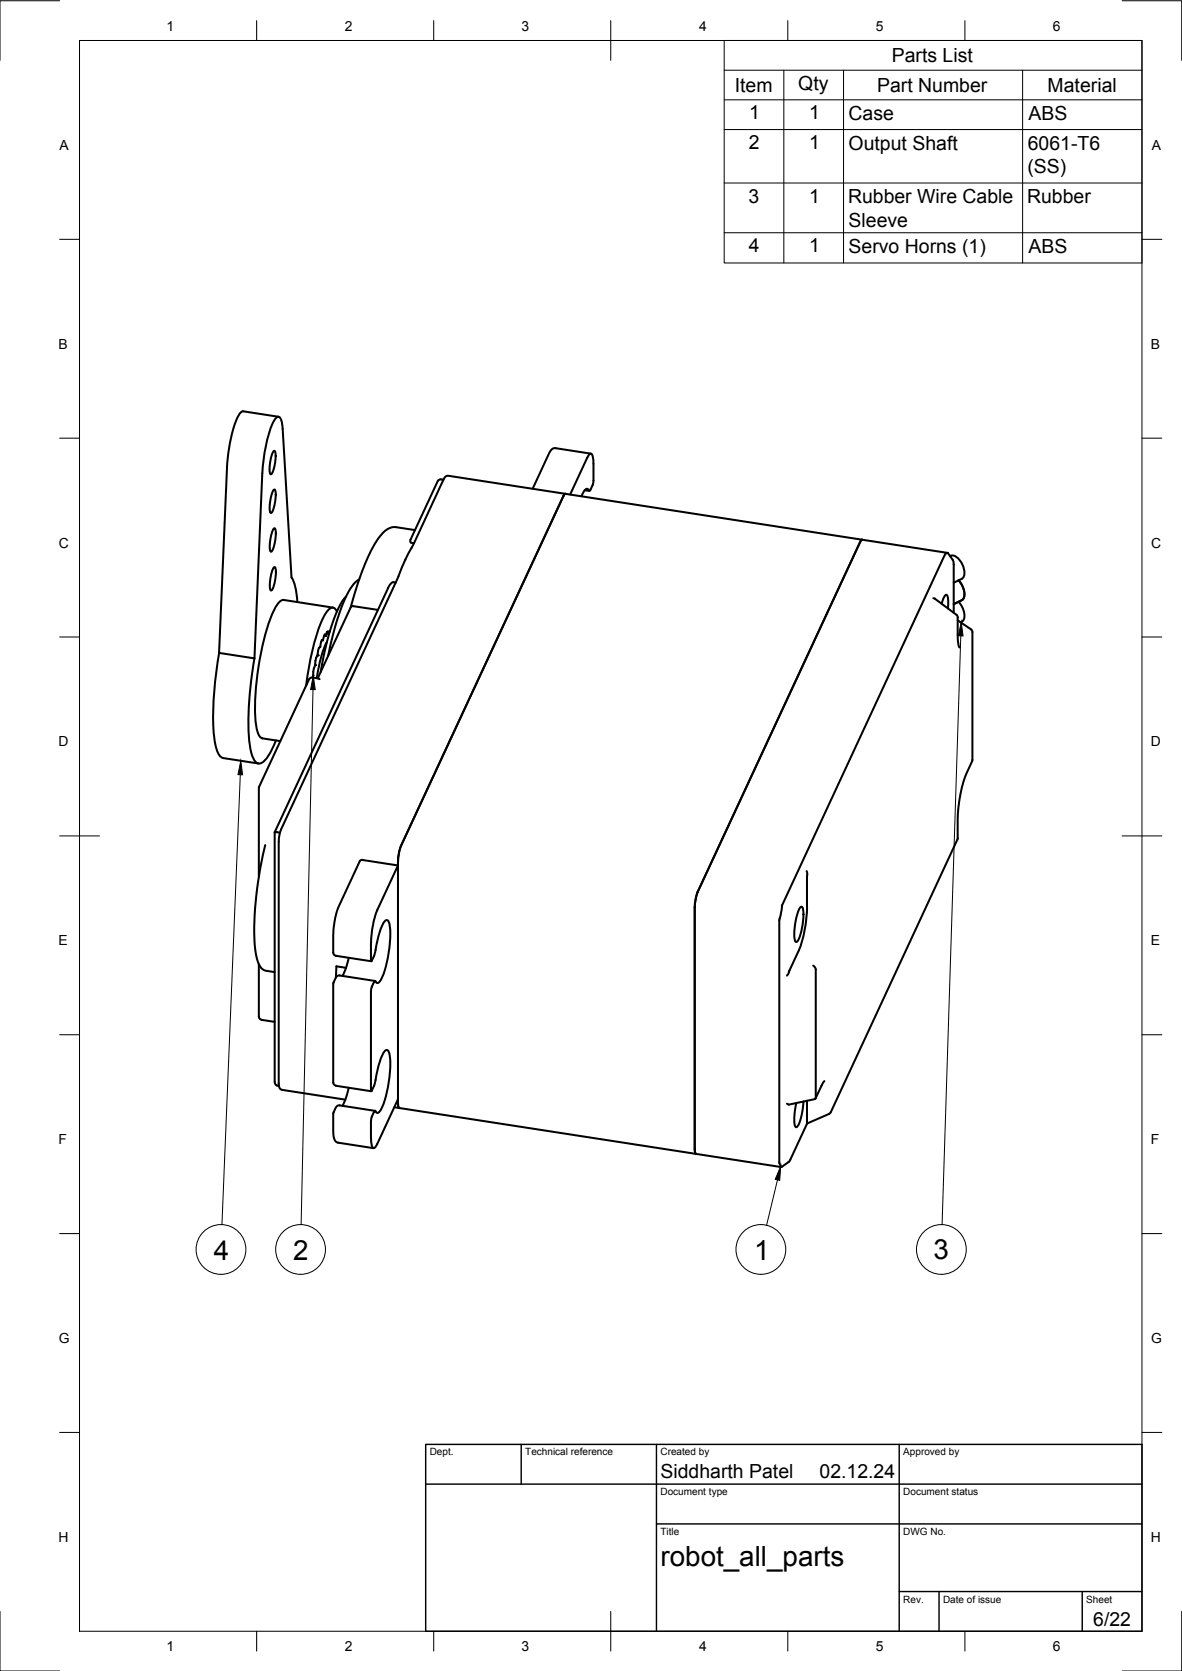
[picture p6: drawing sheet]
<svg xmlns="http://www.w3.org/2000/svg" width="297mm" height="420mm" viewBox="0 0 297 420" stroke-linecap="round" stroke-linejoin="round" font-family="sans-serif">
<!-- layer: Visible -->
<g fill="none" stroke="#000" stroke-width=".51">
<path d="M68.7 113.5l.2-.2a2.67 2.67 0 0 1 .3 2.6l-.5 2.4-.6 1a2.67 2.67 0 0 1-.3-2.6l.4-1.9zM70 104.8l-8.9-1.4a3.3 3.3 0 0 0-1.9 2.6 41.5 41.5 0 0 0-2.2 11.6l-1.9 46.6 8.8 1.3M71 107.8a3.6 3.6 0 0 0-1-3 2.36 2.36 0 0 0-1.5 1.8 38.3 38.3 0 0 0-2.6 12.4l-2 46.5M71 107.8l2.3 37.4a13.2 13.2 0 0 1 1.4 6.2M148.5 114.1l-8.9-1.4a1.67 1.67 0 0 0-1.6 1.3l-4.1 8.9M68.7 123.2l.2-.1a2.67 2.67 0 0 1 .3 2.5l-.5 2.4-.6 1a2.67 2.67 0 0 1-.3-2.5l.4-1.9zM68.8 133l.1-.2a2.67 2.67 0 0 1 .3 2.5l-.5 2.5-.5 .9a2.67 2.67 0 0 1-.3-2.5l.3-1.9zM104.3 133.3l-4.8-.8a4.7 4.7 0 0 0-4.2 2.6 53.8 53.8 0 0 0-6.8 16.5l-.4 1.1M111.4 120.6a1.09 1.09 0 0 0-1.4 .4l-6.9 14.8 .2 .6 .7 .2M141.6 124.7l-40.9 88.1M142 124.2l-29.3-4.6a1.06 1.06 0 0 0-1.2 .8l-7.5 16.3-2.1 4-1.8 4.2M142 124.2l74.6 11.5"/>
<path d="M142.1 124.2l-.5 .4M146.9 123.3l1.2 .1M148.9 122l-.7 1.4h-.1l-.6-.5a2.76 2.76 0 0 0-1.4 1.9M148.9 122l.2-1.1v-4.3a3 3 0 0 0-.6-2.6l-.6 .5-.3 .6-4.3 9.3M216.2 136.2l-40.9 88.1M216.6 135.7l21.5 3.3M216.6 135.7l-.4 .5M237.6 139.3l-41.1 88.6M237.6 139.2l.7-.1 1.3 2.2 .1 12.8M238.9 139.7a2.42 2.42 0 0 1 2.6 1.6l.6 1.3a2.42 2.42 0 0 1-.4 2.9M238.9 139.8h-.1M68.8 142.7l.2-.1a2.67 2.67 0 0 1 .3 2.5l-.6 2.4-.5 1a2.67 2.67 0 0 1-.3-2.5l.3-1.9z"/>
<path d="M81.6 159.5l-.4 1.5-.3-.1M81.9 159.9h.1M82.4 158.8l-.6 1.2-.2-.5M82.8 158.8l-.3 .7-.2-.7M83.7 152.8l-12.4-1.9a2.36 2.36 0 0 0-1.9 1.5 54.4 54.4 0 0 0-5 19.3 34.7 34.7 0 0 0 .5 12.7l.6 1.1 .4 .1M84.7 153.8a1.14 1.14 0 0 0-.9-1 1.14 1.14 0 0 0-1.1 .4 21.7 21.7 0 0 0-3.8 8.6l-1.1 5.1-.9 5.5M87 150a26 26 0 0 0-4.6 10.4l-1.8 8.6M88.2 152.7l.6-.3 6.2 1M88.2 152.7l-8.4 17.9M90.3 145.7a12.1 12.1 0 0 0-4.3 6.4 76.1 76.1 0 0 0-3.5 12.8M99.4 146.5h-.9l-1 1.3-28.5 61.5M100.1 145l-29.5 63.6-.3 1-.3 2v60.8a1.46 1.46 0 0 0 .9 1.6l15.9 2.5"/>
<path d="M234.5 150.4l.5 .1M234.9 150.5l5.4 4.1M236.6 151.8l.5-1.3 .6-.9a.96 .96 0 0 1 .6 1.1l-.1 2.3M240.4 154.6l.3 .6v5.5l.4 2.1M240.7 156l3.3 2.3 .4 .6M240.9 145.9a4.4 4.4 0 0 1 1.1 4.8l-2.3 1.2M240.9 151.3a4.4 4.4 0 0 1 1.1 4.8l-.6 .4M241.7 145.5l-2 1M244.4 158.9v32.2M55.1 164.1a78.1 78.1 0 0 0-1.1 22.2l.4 2a3.1 3.1 0 0 0 1.7 2.3M63.9 165.5a73.9 73.9 0 0 0-1 22.8 5.4 5.4 0 0 0 1.8 3.6 2 2 0 0 0 2.2-1.1 18.4 18.4 0 0 0 2.4-4.6M78.7 169.9h.1"/>
<path d="M79.2 167.2h.1M79.8 164.8h.1M79.9 163.6l-.1 1.2-.3 .5-.3 2-.3 .8-.3 2.3M80.3 170.8l-.3-.2-1.7-.2-.6 .4-12.6 27.3M80.5 162.6h.1M80.9 160.9l-.4 1.8-.3 .2-.3 .7M81.2 161h.1M82.2 161.3a28.5 28.5 0 0 0-2.6 9.2M56.1 190.6l8.9 1.4M65 198.1v22.3M65.9 185.7l4.5 .7M244.4 191.1l-1.9 4.4a35.8 35.8 0 0 0-1.8 10.7l-.1 4.9"/>
<path d="M66.7 212.5a83.3 83.3 0 0 0-2.5 26.5 6.7 6.7 0 0 0 1.8 4.7l.9 .4 2.1 .3M69 209.3v62.7a.85 .85 0 0 0 .6 .9M69 209.3l1.4 .1M91.1 216.2l8.9 1.4v-1M91.1 216.2l-.7 .3-5.2 11.3a21.3 21.3 0 0 0-1.5 7.5v4.2l.5 .7 9.1 1.5M100 216.6v60.8l.1 .8 .2 .4M100 217.6l-5.2 11.3a23.3 23.3 0 0 0-1.6 8.2l.1 4.6a11.4 11.4 0 0 0 1.5-5 10.2 10.2 0 0 1 2.2-5.3l.3-.1a1.8 1.8 0 0 1 .7 1.7 29.4 29.4 0 0 1-2.3 13.4l-.9 .8-.4-.4M100.7 212.8l-.5 1.8-.2 2M202.7 219l.2 1M202.9 220l-.1 8M240.6 211.1l-31.8 68.6M175.3 224.3l-.5 1.8-.2 2.1v60.7l.3 1.2"/>
<path d="M195.9 231l-.1 61.2 .6 1.2M196.5 227.9l-.6 3.2M201.3 228h.2a5 5 0 0 1 .3 3.5 10.6 10.6 0 0 1-1.6 5.3l-.2 .1a5 5 0 0 1-.3-3.6 10.6 10.6 0 0 1 1.6-5.3zM202.8 228a31.9 31.9 0 0 1-2.1 11l-2.5 5.5M65 242.4v13.2M65.1 255.6a.79 .79 0 0 0 .6 .8M65.7 256.4l3.3 .5M87 243.4l-2.5-.4-.1 2.8M87.7 240.8l-.8 2.8-.8 1.8M94.3 246.7l-8.9-1.4a.97 .97 0 0 0-1.1 .6l-.6 1.5 .1 24.8a.79 .79 0 0 0 .6 .8l8.9 1.4M94.4 246.7h-.3l-.7 1.4-.2 1.1v24.8M198.2 244.5l-.4 .8"/>
<path d="M204.3 242.8l.5 .4 .2 .6v32.4l-.2 .2-6.6 1.3M69.6 272.9l.5 .1M87.7 273.5l-.8 2.7-.8 1.8M94.3 279.3l-8.9-1.4a.97 .97 0 0 0-1.1 .7l-.6 1.5v4.2a2.92 2.92 0 0 0 1 3l9.2 1.4M94.4 271.6l-.3 1.2-.8 1.6-.1-.4M94.4 271.6a18.9 18.9 0 0 1 2.3-7.3l.6-.3a1.8 1.8 0 0 1 .7 1.6 29.4 29.4 0 0 1-2.3 13.4l-.9 .8-.4-.4M94.4 279.4h-.3l-.7 1.4-.2 1.1M99.1 278.4l75.8 11.7M100 276.4l-5.2 11.3-.3 .5-.6 .5a1.59 1.59 0 0 1-.6-1.7l-.1-5.1M197.8 277.5l.4 .2M201.9 277a14.2 14.2 0 0 1-1.5 6.3l-.3 .1a2.92 2.92 0 0 1-.5-2.8l.5-3.2M202.8 276.8l.1 5.7"/>
<path d="M207.2 271.8l-.5 .7-1.7 3.7M208.8 279.7l-.4 .4M202.8 282.5l-4.4 9.4-2 1.5-21.5-3.3M208.4 280.1l-5.6 2.4"/>
</g>
<g fill="#000">
<circle cx="82.5" cy="159.5" r=".25"/>
<circle cx="79.2" cy="167.2" r=".25"/>
<circle cx="79.8" cy="164.8" r=".25"/>
</g>
<!-- layer: BORDER -->
<g fill="none" stroke="#000" stroke-width=".25">
<path d="M15 .2h-15v15M20 10.2h267v400h-267zM64.5 5.2v5M109 5.2v5M153.5 5.2v10M198 5.2v5M242.5 5.2v5M282 .2h15v15M15 60.2h5M287 60.2h5M15 110.2h5M287 110.2h5"/>
<path d="M15 160.2h5M287 160.2h5M15 210.2h10M282 210.2h10M15 260.2h5M287 260.2h5M15 310.2h5M287 310.2h5M15 360.2h5M287 360.2h5M0 405.2v15h15M64.5 410.2v5"/>
<path d="M109 410.2v5M153.5 405.2v10M198 410.2v5M242.5 410.2v5M297 405.2v15h-15"/>
</g>
<!-- layer: TITLEBLOCK -->
<path d="M107 363.2h180v47h-180zM107 373.2h180M131 363.2v10M165 363.2v47M226 363.2v47M165 383.2h122M226 400.2h61M236 400.2v10M272 400.2v10" fill="none" stroke="#000" stroke-width=".36"/>
<!-- layer: Parts Lists -->
<path d="M182 10.2h105v55.9h-105zM182 17.7h105M197 17.7v48.4M212 17.7v48.4M257 17.7v48.4M182 25.1h105M182 32.6h105M182 46h105M182 58.5h105" fill="none" stroke="#000" stroke-width=".25"/>
<!-- layer: Balloons -->
<g fill="none" stroke="#000" stroke-width=".25">
<circle cx="55.5" cy="314.2" r="6.3"/>
<circle cx="75.5" cy="314.2" r="6.3"/>
<circle cx="191.2" cy="314.2" r="6.3"/>
<circle cx="236.6" cy="314.2" r="6.3"/>
</g>
<!-- layer: 0 -->
<path d="M241.6 156.4l.4 3.5h-1.1zM78.7 169.9l.5 3.5h-1.1zM60.5 191.3l.5 3.5h-1.2zM196.2 293.2l-.3 3.6-1.1-.3z" fill="#000" stroke="#000" stroke-width=".25"/>
<path d="M241.4 159.9l-4.7 148M78.7 173.4l-3 134.5M60.4 194.8l-4.6 113.1M195.4 296.7l-2.8 11.4" fill="none" stroke="#000" stroke-width=".25"/>
<g font-size="7">
<text x="53.7" y="316.7">4</text>
<text x="73.7" y="316.7">2</text>
<text x="189.5" y="316.7">1</text>
<text x="234.6" y="316.7">3</text>
<text x="166" y="393.7">robot_all_parts</text>
</g>
<g font-size="4.9">
<text x="224.1" y="15.6">Parts List</text>
<text x="184.7" y="23.1">Item</text>
<text x="200.6" y="22.6">Qty</text>
<text x="220.4" y="23.1">Part Number</text>
<text x="263.3" y="23.1">Material</text>
<text x="188.3" y="30">1</text>
<text x="203.3" y="30">1</text>
<text x="213.2" y="30.2">Case</text>
<text x="258.5" y="30.2">ABS</text>
<text x="188.2" y="37.5">2</text>
<text x="203.3" y="37.5">1</text>
<text x="213.3" y="37.6">Output Shaft</text>
<text x="258.3" y="37.6">6061-T6</text>
<text x="258.2" y="43.5">(SS)</text>
<text x="188.1" y="50.9">3</text>
<text x="203.3" y="50.9">1</text>
<text x="213.1" y="51.1">Rubber Wire Cable</text>
<text x="258.1" y="51">Rubber</text>
<text x="213.3" y="57">Sleeve</text>
<text x="188.2" y="63.4">4</text>
<text x="203.3" y="63.4">1</text>
<text x="213.3" y="63.6">Servo Horns (1)</text>
<text x="258.5" y="63.6">ABS</text>
<text x="166" y="371.7">Siddharth Patel</text>
<text x="206" y="371.7">02.12.24</text>
<text x="274.7" y="408.8">6/22</text>
</g>
<g font-size="3.5">
<text x="41.9" y="7.7">1</text>
<text x="86.6" y="7.7">2</text>
<text x="131.1" y="7.7">3</text>
<text x="175.7" y="7.7">4</text>
<text x="220.1" y="7.7">5</text>
<text x="264.6" y="7.7">6</text>
<text x="15" y="37.7">A</text>
<text x="289.5" y="37.7">A</text>
<text x="14.7" y="87.7">B</text>
<text x="289.2" y="87.7">B</text>
<text x="14.8" y="137.7">C</text>
<text x="289.3" y="137.7">C</text>
<text x="14.7" y="187.7">D</text>
<text x="289.2" y="187.7">D</text>
<text x="14.7" y="237.7">E</text>
<text x="289.2" y="237.7">E</text>
<text x="14.7" y="287.7">F</text>
<text x="289.2" y="287.7">F</text>
<text x="14.8" y="337.7">G</text>
<text x="289.3" y="337.7">G</text>
<text x="14.7" y="387.7">H</text>
<text x="289.2" y="387.7">H</text>
<text x="41.9" y="415.2">1</text>
<text x="86.6" y="415.2">2</text>
<text x="131.1" y="415.2">3</text>
<text x="175.7" y="415.2">4</text>
<text x="220.1" y="415.2">5</text>
<text x="264.6" y="415.2">6</text>
</g>
<g font-size="2.5">
<text x="108" y="366">Dept.</text>
<text x="132" y="366">Technical reference</text>
<text x="166" y="366">Created by</text>
<text x="227" y="366">Approved by</text>
<text x="166" y="376">Document type</text>
<text x="227" y="376">Document status</text>
<text x="166" y="386">Title</text>
<text x="227" y="386">DWG No.</text>
<text x="227" y="403">Rev.</text>
<text x="237" y="403">Date of issue</text>
<text x="273" y="403">Sheet</text>
</g>
</svg>
